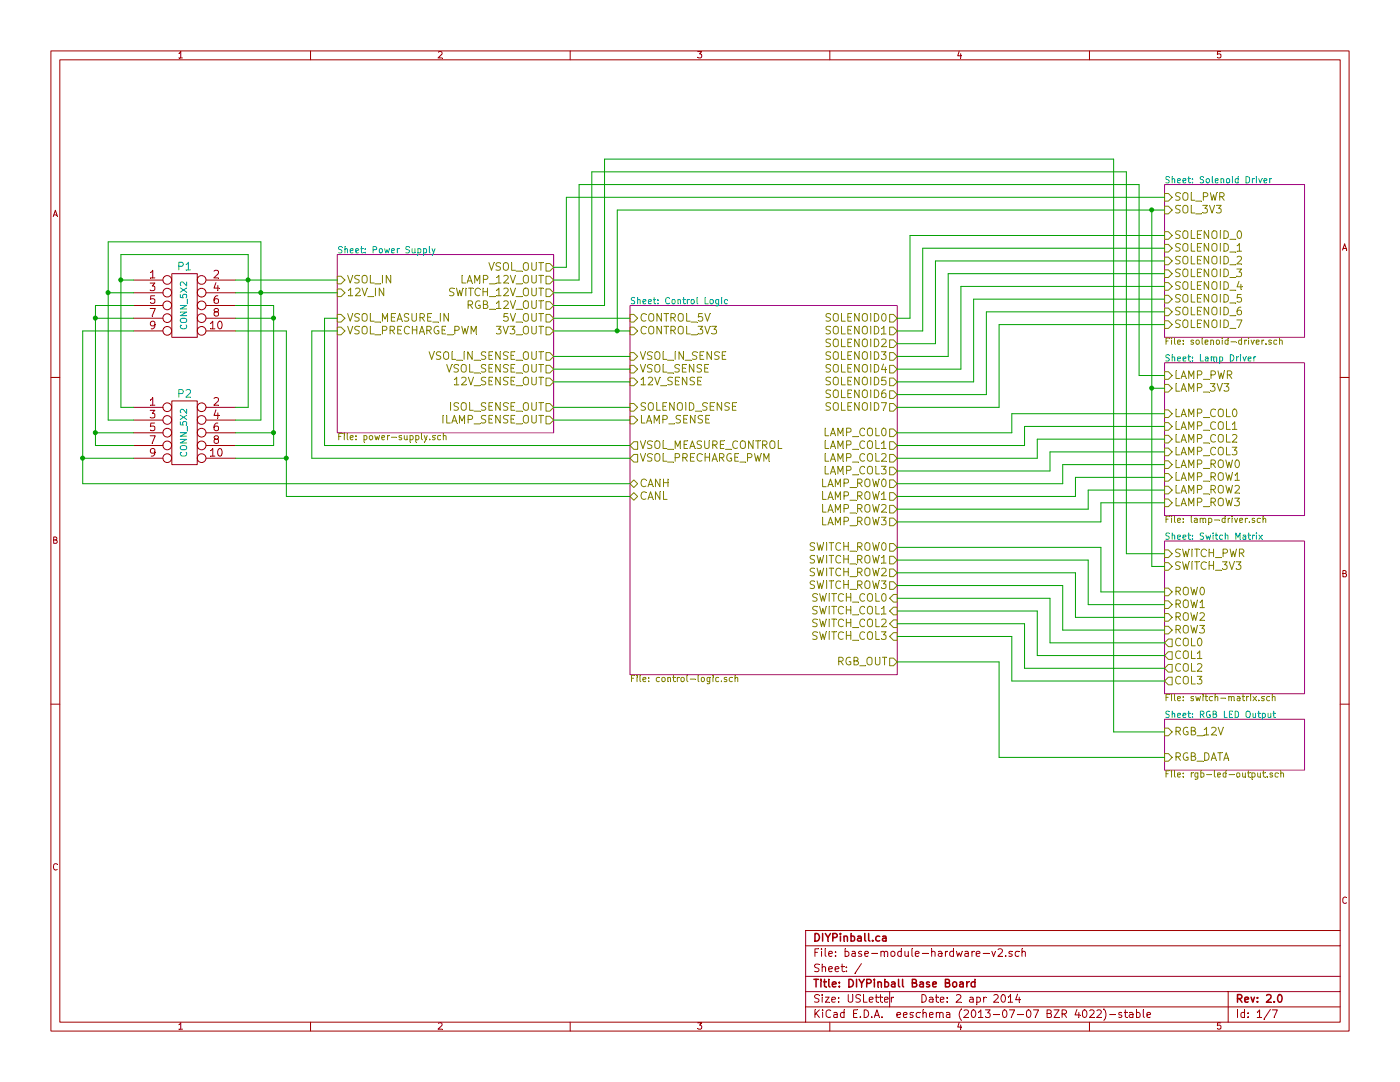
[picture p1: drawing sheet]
EESchema Schematic File Version 2
LIBS:power
LIBS:device
LIBS:transistors
LIBS:conn
LIBS:linear
LIBS:regul
LIBS:74xx
LIBS:cmos4000
LIBS:adc-dac
LIBS:memory
LIBS:xilinx
LIBS:special
LIBS:microcontrollers
LIBS:dsp
LIBS:microchip
LIBS:analog_switches
LIBS:motorola
LIBS:texas
LIBS:intel
LIBS:audio
LIBS:interface
LIBS:digital-audio
LIBS:philips
LIBS:display
LIBS:cypress
LIBS:siliconi
LIBS:opto
LIBS:atmel
LIBS:contrib
LIBS:valves
LIBS:diypinball-parts
LIBS:dips-s
LIBS:nxp_armmcu
LIBS:base-module-hardware-v2-cache
EELAYER 27 0
EELAYER END
$Descr USLetter 11000 8500
encoding utf-8
Sheet 1 7
Title "DIYPinball Base Board"
Date "2 apr 2014"
Rev "2.0"
Comp "DIYPinball.ca"
Comment1 ""
Comment2 ""
Comment3 ""
Comment4 ""
$EndDescr
$Sheet
S 9150 1450 1100 1200
U 5313AFE7
F0 "Solenoid Driver" 50
F1 "solenoid-driver.sch" 50
F2 "SOL_PWR" I L 9150 1550 60 
F3 "SOLENOID_0" I L 9150 1850 60 
F4 "SOLENOID_1" I L 9150 1950 60 
F5 "SOLENOID_2" I L 9150 2050 60 
F6 "SOLENOID_3" I L 9150 2150 60 
F7 "SOLENOID_4" I L 9150 2250 60 
F8 "SOLENOID_5" I L 9150 2350 60 
F9 "SOLENOID_6" I L 9150 2450 60 
F10 "SOLENOID_7" I L 9150 2550 60 
F11 "SOL_3V3" I L 9150 1650 60 
$EndSheet
$Sheet
S 9150 2850 1100 1200
U 5313B993
F0 "Lamp Driver" 50
F1 "lamp-driver.sch" 50
F2 "LAMP_PWR" I L 9150 2950 60 
F3 "LAMP_3V3" I L 9150 3050 60 
F4 "LAMP_COL0" I L 9150 3250 60 
F5 "LAMP_COL1" I L 9150 3350 60 
F6 "LAMP_COL2" I L 9150 3450 60 
F7 "LAMP_COL3" I L 9150 3550 60 
F8 "LAMP_ROW0" I L 9150 3650 60 
F9 "LAMP_ROW1" I L 9150 3750 60 
F10 "LAMP_ROW2" I L 9150 3850 60 
F11 "LAMP_ROW3" I L 9150 3950 60 
$EndSheet
$Sheet
S 9150 4250 1100 1200
U 5313CA5C
F0 "Switch Matrix" 50
F1 "switch-matrix.sch" 50
F2 "SWITCH_PWR" I L 9150 4350 60 
F3 "SWITCH_3V3" I L 9150 4450 60 
F4 "ROW0" I L 9150 4650 60 
F5 "ROW1" I L 9150 4750 60 
F6 "ROW2" I L 9150 4850 60 
F7 "ROW3" I L 9150 4950 60 
F8 "COL0" O L 9150 5050 60 
F9 "COL1" O L 9150 5150 60 
F10 "COL2" O L 9150 5250 60 
F11 "COL3" O L 9150 5350 60 
$EndSheet
$Sheet
S 4950 2400 2100 2900
U 5323E468
F0 "Control Logic" 50
F1 "control-logic.sch" 50
F2 "SOLENOID0" O R 7050 2500 60 
F3 "SOLENOID1" O R 7050 2600 60 
F4 "SOLENOID2" O R 7050 2700 60 
F5 "SOLENOID3" O R 7050 2800 60 
F6 "SOLENOID4" O R 7050 2900 60 
F7 "SOLENOID5" O R 7050 3000 60 
F8 "SOLENOID6" O R 7050 3100 60 
F9 "SOLENOID7" O R 7050 3200 60 
F10 "LAMP_ROW0" O R 7050 3800 60 
F11 "LAMP_ROW1" O R 7050 3900 60 
F12 "LAMP_ROW2" O R 7050 4000 60 
F13 "LAMP_ROW3" O R 7050 4100 60 
F14 "LAMP_COL0" O R 7050 3400 60 
F15 "LAMP_COL1" O R 7050 3500 60 
F16 "LAMP_COL2" O R 7050 3600 60 
F17 "LAMP_COL3" O R 7050 3700 60 
F18 "12V_SENSE" I L 4950 3000 60 
F19 "SOLENOID_SENSE" I L 4950 3200 60 
F20 "LAMP_SENSE" I L 4950 3300 60 
F21 "CONTROL_5V" I L 4950 2500 60 
F22 "CONTROL_3V3" I L 4950 2600 60 
F23 "CANH" B L 4950 3800 60 
F24 "CANL" B L 4950 3900 60 
F25 "SWITCH_ROW0" O R 7050 4300 60 
F26 "SWITCH_ROW1" O R 7050 4400 60 
F27 "SWITCH_ROW2" O R 7050 4500 60 
F28 "SWITCH_ROW3" O R 7050 4600 60 
F29 "SWITCH_COL0" I R 7050 4700 60 
F30 "SWITCH_COL1" I R 7050 4800 60 
F31 "SWITCH_COL2" I R 7050 4900 60 
F32 "SWITCH_COL3" I R 7050 5000 60 
F33 "RGB_OUT" O R 7050 5200 60 
F34 "VSOL_IN_SENSE" I L 4950 2800 60 
F35 "VSOL_SENSE" I L 4950 2900 60 
F36 "VSOL_MEASURE_CONTROL" O L 4950 3500 60 
F37 "VSOL_PRECHARGE_PWM" O L 4950 3600 60 
$EndSheet
Wire Wire Line
	7050 2500 7150 2500
Wire Wire Line
	7150 2500 7150 1850
Wire Wire Line
	7150 1850 9150 1850
Wire Wire Line
	9150 1950 7250 1950
Wire Wire Line
	7250 1950 7250 2600
Wire Wire Line
	7250 2600 7050 2600
Wire Wire Line
	7050 2700 7350 2700
Wire Wire Line
	7350 2700 7350 2050
Wire Wire Line
	7350 2050 9150 2050
Wire Wire Line
	9150 2150 7450 2150
Wire Wire Line
	7450 2150 7450 2800
Wire Wire Line
	7450 2800 7050 2800
Wire Wire Line
	7050 2900 7550 2900
Wire Wire Line
	7550 2900 7550 2250
Wire Wire Line
	7550 2250 9150 2250
Wire Wire Line
	9150 2350 7650 2350
Wire Wire Line
	7650 2350 7650 3000
Wire Wire Line
	7650 3000 7050 3000
Wire Wire Line
	7050 3100 7750 3100
Wire Wire Line
	7750 3100 7750 2450
Wire Wire Line
	7750 2450 9150 2450
Wire Wire Line
	9150 2550 7850 2550
Wire Wire Line
	7850 2550 7850 3200
Wire Wire Line
	7850 3200 7050 3200
Wire Wire Line
	7050 3400 7950 3400
Wire Wire Line
	7950 3400 7950 3250
Wire Wire Line
	7950 3250 9150 3250
Wire Wire Line
	9150 3350 8050 3350
Wire Wire Line
	8050 3350 8050 3500
Wire Wire Line
	8050 3500 7050 3500
Wire Wire Line
	7050 3600 8150 3600
Wire Wire Line
	8150 3600 8150 3450
Wire Wire Line
	8150 3450 9150 3450
Wire Wire Line
	7050 3700 8250 3700
Wire Wire Line
	8250 3700 8250 3550
Wire Wire Line
	8250 3550 9150 3550
Wire Wire Line
	9150 3650 8350 3650
Wire Wire Line
	8350 3650 8350 3800
Wire Wire Line
	8350 3800 7050 3800
Wire Wire Line
	7050 3900 8450 3900
Wire Wire Line
	8450 3900 8450 3750
Wire Wire Line
	8450 3750 9150 3750
Wire Wire Line
	9150 3850 8550 3850
Wire Wire Line
	8550 3850 8550 4000
Wire Wire Line
	8550 4000 7050 4000
Wire Wire Line
	7050 4100 8650 4100
Wire Wire Line
	8650 4100 8650 3950
Wire Wire Line
	8650 3950 9150 3950
Wire Wire Line
	7050 4300 8650 4300
Wire Wire Line
	8650 4300 8650 4650
Wire Wire Line
	8650 4650 9150 4650
Wire Wire Line
	9150 4750 8550 4750
Wire Wire Line
	8550 4750 8550 4400
Wire Wire Line
	8550 4400 7050 4400
Wire Wire Line
	7050 4500 8450 4500
Wire Wire Line
	8450 4500 8450 4850
Wire Wire Line
	8450 4850 9150 4850
Wire Wire Line
	9150 4950 8350 4950
Wire Wire Line
	8350 4950 8350 4600
Wire Wire Line
	8350 4600 7050 4600
Wire Wire Line
	7050 4700 8250 4700
Wire Wire Line
	8150 4800 7050 4800
Wire Wire Line
	7050 4900 8050 4900
Wire Wire Line
	7950 5000 7050 5000
Wire Wire Line
	9050 4450 9150 4450
Wire Wire Line
	9050 1650 9050 4450
Wire Wire Line
	4850 1650 9150 1650
Wire Wire Line
	9150 3050 9050 3050
Connection ~ 9050 3050
Wire Wire Line
	4350 2600 4950 2600
Wire Wire Line
	4850 2600 4850 1650
Connection ~ 9050 1650
Wire Wire Line
	9150 5050 8250 5050
Wire Wire Line
	8250 5050 8250 4700
Wire Wire Line
	9150 5150 8150 5150
Wire Wire Line
	8150 5150 8150 4800
Wire Wire Line
	9150 5250 8050 5250
Wire Wire Line
	8050 5250 8050 4900
Wire Wire Line
	9150 5350 7950 5350
Wire Wire Line
	7950 5350 7950 5000
$Sheet
S 2650 2000 1700 1400
U 5311518E
F0 "Power Supply" 50
F1 "power-supply.sch" 50
F2 "VSOL_IN" I L 2650 2200 60 
F3 "12V_IN" I L 2650 2300 60 
F4 "VSOL_OUT" O R 4350 2100 60 
F5 "5V_OUT" O R 4350 2500 60 
F6 "3V3_OUT" O R 4350 2600 60 
F7 "LAMP_12V_OUT" O R 4350 2200 60 
F8 "SWITCH_12V_OUT" O R 4350 2300 60 
F9 "12V_SENSE_OUT" O R 4350 3000 60 
F10 "VSOL_SENSE_OUT" O R 4350 2900 60 
F11 "VSOL_IN_SENSE_OUT" O R 4350 2800 60 
F12 "ISOL_SENSE_OUT" O R 4350 3200 60 
F13 "ILAMP_SENSE_OUT" O R 4350 3300 60 
F14 "VSOL_MEASURE_IN" I L 2650 2500 60 
F15 "VSOL_PRECHARGE_PWM" I L 2650 2600 60 
F16 "RGB_12V_OUT" O R 4350 2400 60 
$EndSheet
Wire Wire Line
	4350 2500 4950 2500
Connection ~ 4850 2600
Wire Wire Line
	4350 3300 4950 3300
Wire Wire Line
	4950 3200 4350 3200
Wire Wire Line
	4350 3000 4950 3000
Wire Wire Line
	4950 2900 4350 2900
Wire Wire Line
	4350 2800 4950 2800
Wire Wire Line
	4950 3500 2550 3500
Wire Wire Line
	2550 3500 2550 2500
Wire Wire Line
	2550 2500 2650 2500
Wire Wire Line
	4950 3600 2450 3600
Wire Wire Line
	2450 3600 2450 2600
Wire Wire Line
	2450 2600 2650 2600
Wire Wire Line
	9150 1550 4450 1550
Wire Wire Line
	4450 1550 4450 2100
Wire Wire Line
	4450 2100 4350 2100
Wire Wire Line
	4350 2200 4550 2200
Wire Wire Line
	4550 2200 4550 1450
Wire Wire Line
	4550 1450 8950 1450
Wire Wire Line
	8950 1450 8950 2950
Wire Wire Line
	8950 2950 9150 2950
Wire Wire Line
	9150 4350 8850 4350
Wire Wire Line
	8850 4350 8850 1350
Wire Wire Line
	8850 1350 4650 1350
Wire Wire Line
	4650 1350 4650 2300
Wire Wire Line
	4650 2300 4350 2300
$Comp
L CONN_5X2 P1
U 1 1
P 1450 2400
F 0 "P1" H 1450 2700 60  0000 C CNN
F 1 "CONN_5X2" V 1450 2400 50  0000 C CNN
F 2 "" H 1450 2400 60  0000 C CNN
F 3 "" H 1450 2400 60  0000 C CNN
	1    1450 2400
	1    0    0    -1  
$EndComp
$Comp
L CONN_5X2 P2
U 1 1
P 1450 3400
F 0 "P2" H 1450 3700 60  0000 C CNN
F 1 "CONN_5X2" V 1450 3400 50  0000 C CNN
F 2 "" H 1450 3400 60  0000 C CNN
F 3 "" H 1450 3400 60  0000 C CNN
	1    1450 3400
	1    0    0    -1  
$EndComp
Wire Wire Line
	1850 2200 2650 2200
Wire Wire Line
	1850 2300 2650 2300
Wire Wire Line
	1950 2000 1950 3200
Wire Wire Line
	1950 2000 950  2000
Wire Wire Line
	950  2000 950  3200
Wire Wire Line
	950  2200 1050 2200
Connection ~ 1950 2200
Wire Wire Line
	1050 2300 850  2300
Wire Wire Line
	850  1900 850  3300
Wire Wire Line
	850  1900 2050 1900
Wire Wire Line
	2050 1900 2050 3300
Connection ~ 2050 2300
Wire Wire Line
	2050 3300 1850 3300
Wire Wire Line
	850  3300 1050 3300
Connection ~ 850  2300
Wire Wire Line
	950  3200 1050 3200
Connection ~ 950  2200
Wire Wire Line
	1950 3200 1850 3200
Wire Wire Line
	1050 2400 750  2400
Wire Wire Line
	750  2400 750  3500
Wire Wire Line
	750  3500 1050 3500
Wire Wire Line
	1050 3400 750  3400
Connection ~ 750  3400
Wire Wire Line
	1050 2500 750  2500
Connection ~ 750  2500
Wire Wire Line
	1850 2400 2150 2400
Wire Wire Line
	2150 2400 2150 3500
Wire Wire Line
	2150 3500 1850 3500
Wire Wire Line
	1850 3400 2150 3400
Connection ~ 2150 3400
Wire Wire Line
	1850 2500 2150 2500
Connection ~ 2150 2500
Wire Wire Line
	1850 2600 2250 2600
Wire Wire Line
	2250 2600 2250 3900
Wire Wire Line
	2250 3600 1850 3600
Wire Wire Line
	1050 2600 650  2600
Wire Wire Line
	650  2600 650  3800
Wire Wire Line
	650  3600 1050 3600
Wire Wire Line
	650  3800 4950 3800
Connection ~ 650  3600
Wire Wire Line
	2250 3900 4950 3900
Connection ~ 2250 3600
$Sheet
S 9150 5650 1100 400 
U 53277CA6
F0 "RGB LED Output" 50
F1 "rgb-led-output.sch" 50
F2 "RGB_DATA" I L 9150 5950 60 
F3 "RGB_12V" I L 9150 5750 60 
$EndSheet
Wire Wire Line
	9150 5950 7850 5950
Wire Wire Line
	7850 5950 7850 5200
Wire Wire Line
	7850 5200 7050 5200
Wire Wire Line
	4350 2400 4750 2400
Wire Wire Line
	4750 2400 4750 1250
Wire Wire Line
	4750 1250 8750 1250
Wire Wire Line
	8750 1250 8750 5750
Wire Wire Line
	8750 5750 9150 5750
$EndSCHEMATC
